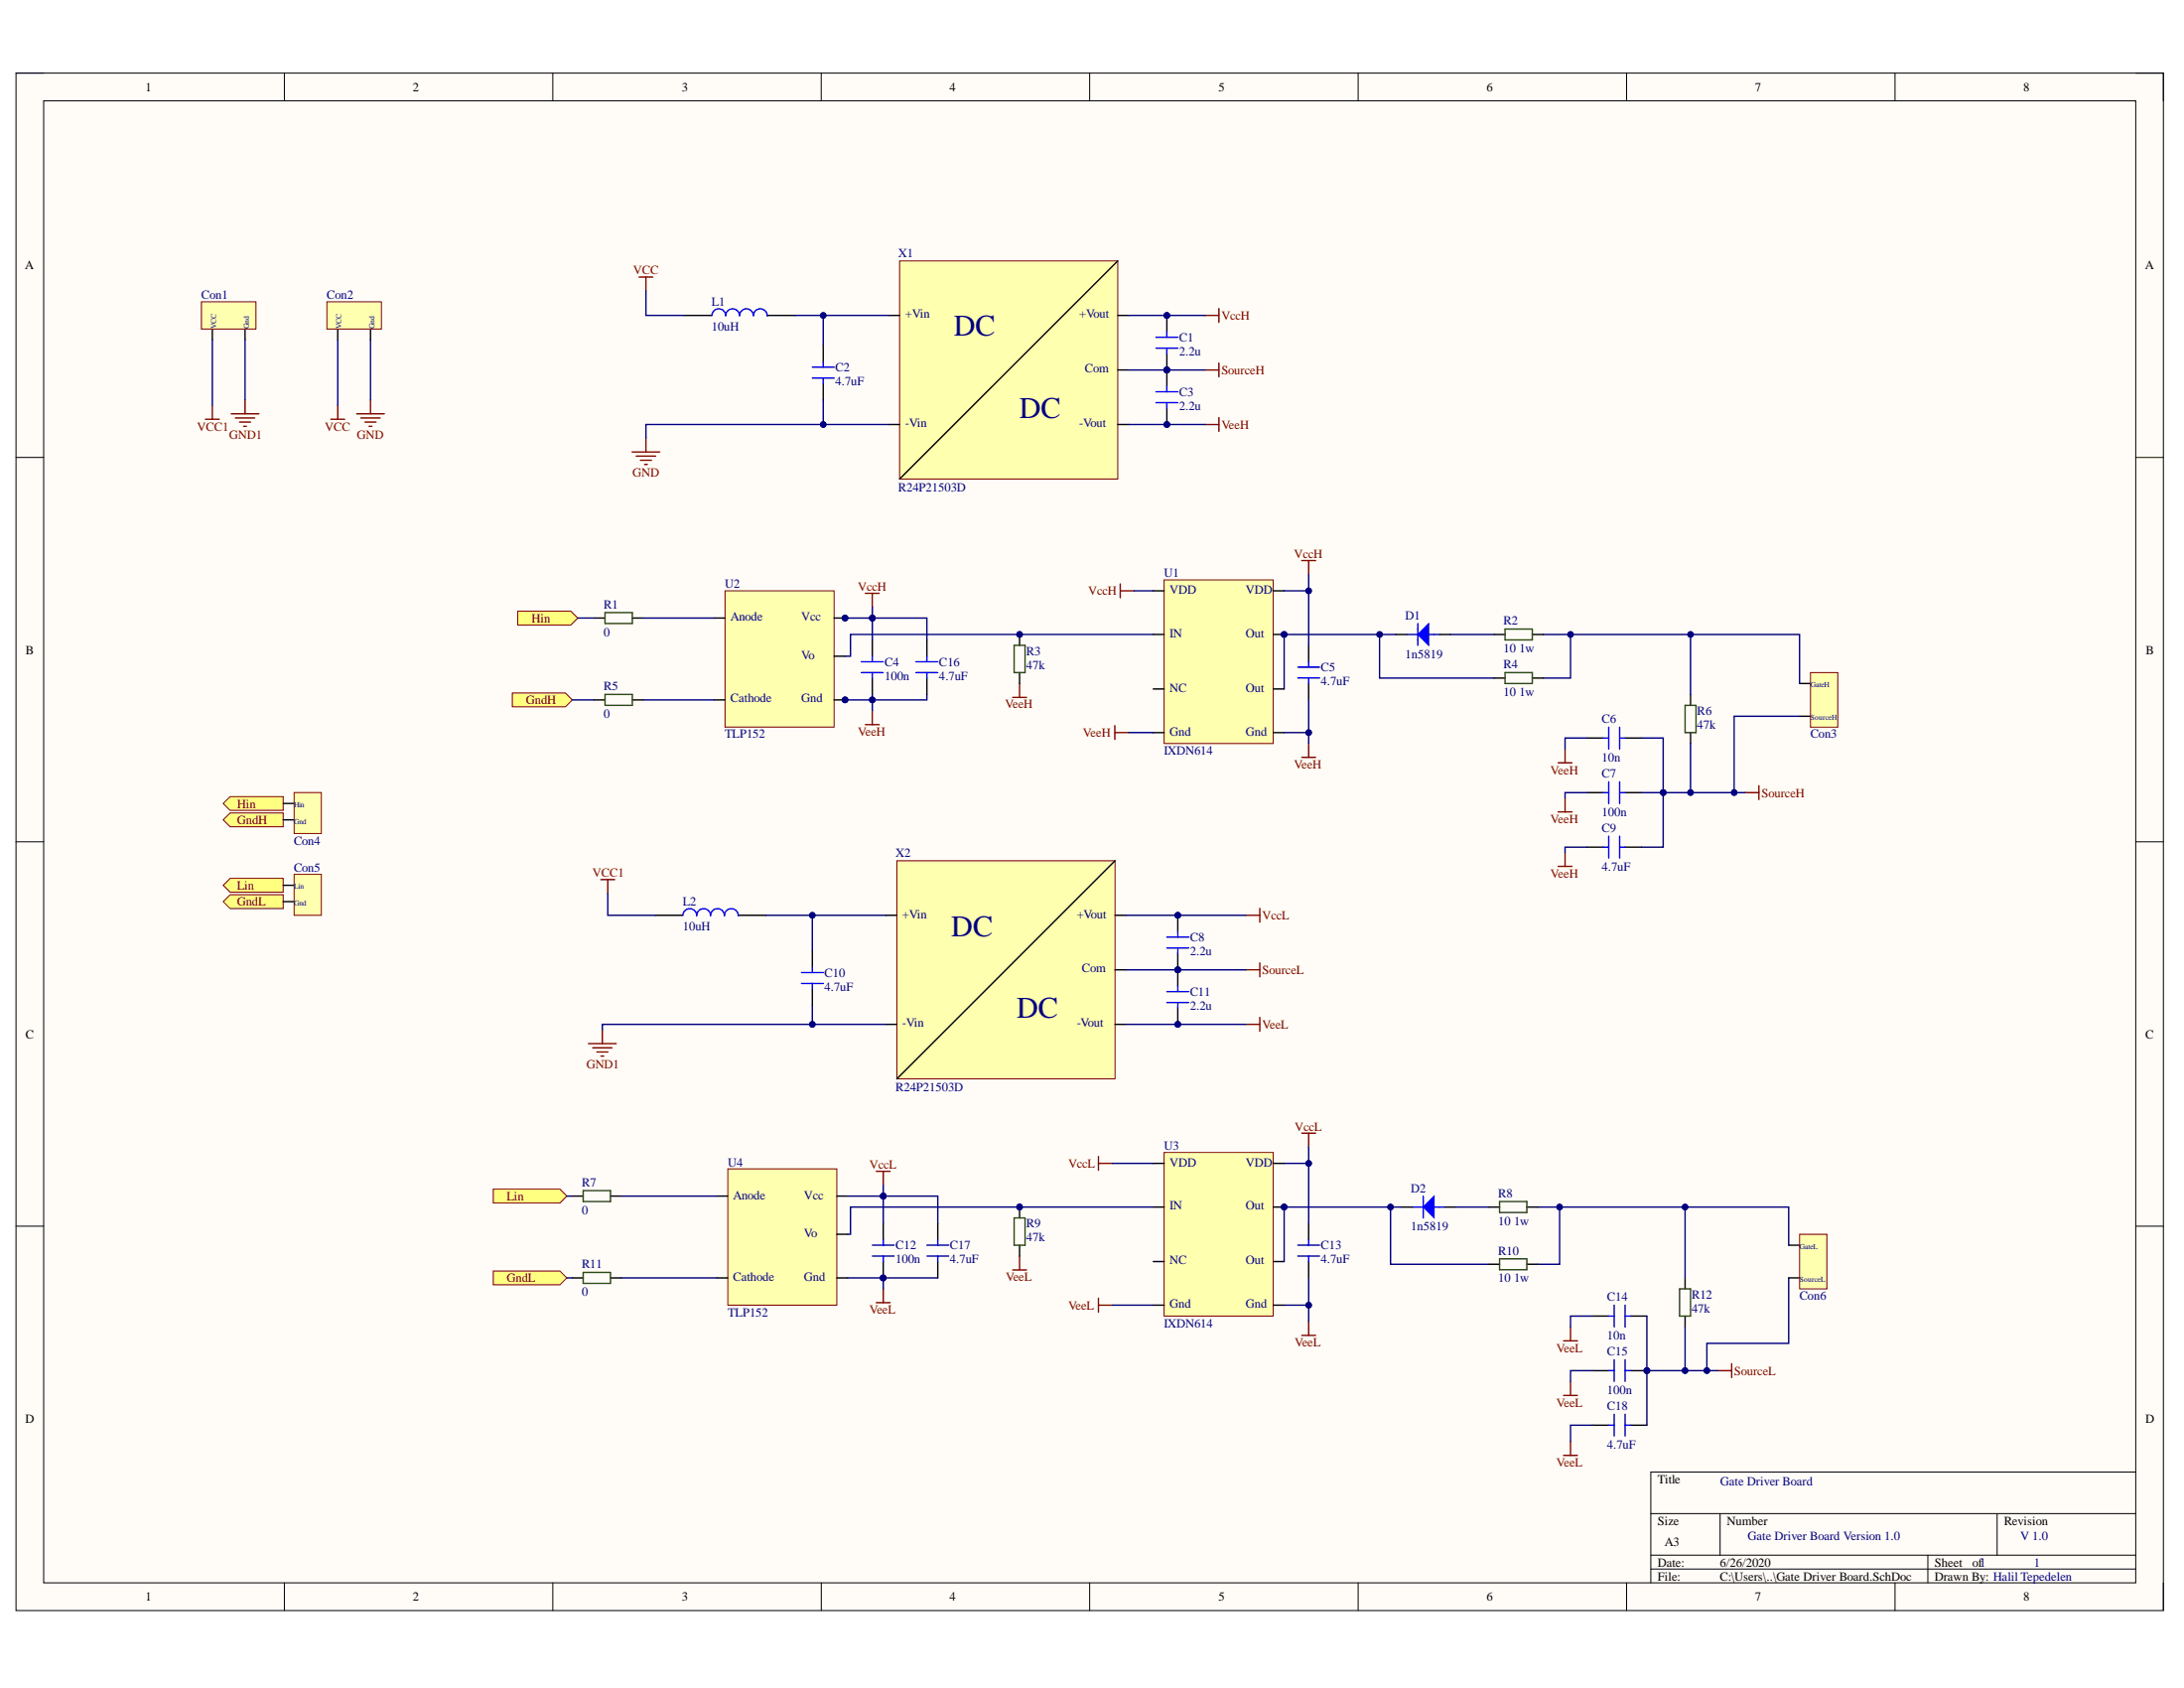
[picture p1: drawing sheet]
# Altium project Gate Driver Board.PrjPcb
1 sheet, 46 parts. Net scope: flat (ports and power ports of the same name join across sheets).
Board file: Gate Driver Board.PcbDoc

## Sheet Gate Driver Board.SchDoc
size A3

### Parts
C1  2.2u  [C-0805]
C2  4.7uF  [C-1206]
C3  2.2u  [C-0805]
C4  100n  [C-0805]
C5  4.7uF  [C-1206]
C6  10n  [C-0805]
C7  100n  [C-0805]
C8  2.2u  [C-0805]
C9  4.7uF  [C-1206]
C10  4.7uF  [C-1206]
C11  2.2u  [C-0805]
C12  100n  [C-0805]
C13  4.7uF  [C-1206]
C14  10n  [C-0805]
C15  100n  [C-0805]
C16  4.7uF  [C-1206]
C17  4.7uF  [C-1206]
C18  4.7uF  [C-1206]
Con1  Connector  [Conn]  (value not drawn)
Con2  Connector  [Conn]  (value not drawn)
Con3  Connector2_1  [Conn]  (value not drawn)
Con4  Connector2  [Conn]  (value not drawn)
Con5  Connector3  [Conn]  (value not drawn)
Con6  Connector2_2  [Conn]  (value not drawn)
D1  1n5819  [SOD123]
D2  1n5819  [SOD123]
L1  10uH  [WE-TPC_282892]
L2  10uH  [WE-TPC_282892]
R1  0  [R-0805]
R2  10 1w  [R-2512]
R3  47k  [R-0805]
R4  10 1w  [R-2512]
R5  0  [R-0805]
R6  47k  [R-0805]
R7  0  [R-0805]
R8  10 1w  [R-2512]
R9  47k  [R-0805]
R10  10 1w  [R-2512]
R11  0  [R-0805]
R12  47k  [R-0805]
U1  IXDN614  [FAN3122 Soic8]
U2  TLP152  [TLP152]
U3  IXDN614  [FAN3122 Soic8]
U4  TLP152  [TLP152]
X1  R24P21503D  [SIP7]
X2  R24P21503D  [SIP7]

### Ports
GndH (in), GndH (out), GndL (in), GndL (out), Hin (in), Hin (out), Lin (in), Lin (out)

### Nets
GND: C2.1 Con2.2 X1.2
GND1: C10.1 Con1.2 X2.2
SourceH: C1.1 C3.2 C6.1 C7.1 C9.2 Con3.2 R6.1 X1.6
SourceL: C8.1 C11.2 C14.1 C15.1 C18.2 Con6.2 R12.1 X2.6
VCC: Con2.1 L1.1
VCC1: Con1.1 L2.1
VccH: C1.2 C4.2 C5.2 C16.2 U1.1 U1.8 U2.5 X1.7
VccL: C8.2 C12.2 C13.2 C17.2 U3.1 U3.8 U4.5 X2.7
VeeH: C3.1 C4.1 C5.1 C6.2 C7.2 C9.1 C16.1 R3.1 U1.4 U1.5 U2.3 X1.5
VeeL: C11.1 C12.1 C13.1 C14.2 C15.2 C17.1 C18.1 R9.1 U3.4 U3.5 U4.3 X2.5
NetC2_2: C2.2 L1.2 X1.1
NetC10_2: C10.2 L2.2 X2.1
NetCon3_1: Con3.1 R2.2 R4.2 R6.2
NetCon4_1: Con4.1 R1.1 ; port Hin
NetCon4_2: Con4.2 R5.1 ; port GndH
NetCon5_1: Con5.1 R7.1 ; port Lin
NetCon5_2: Con5.2 R11.1 ; port GndL
NetCon6_1: Con6.1 R8.2 R10.2 R12.2
NetD1_a: D1.a R2.1
NetD1_k: D1.k R4.1 U1.6 U1.7
NetD2_a: D2.a R8.1
NetD2_k: D2.k R10.1 U3.6 U3.7
NetR1_2: R1.2 U2.1
NetR3_2: R3.2 U1.2 U2.4
NetR5_2: R5.2 U2.2
NetR7_2: R7.2 U4.1
NetR9_2: R9.2 U3.2 U4.4
NetR11_2: R11.2 U4.2

Not connected (* = marked no-connect by the designer): U1 3; U3 3

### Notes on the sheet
- Gate Driver Board
- Gate Driver Board Version 1.0
- 1
- V 1.0
- Halil Tepedelen
